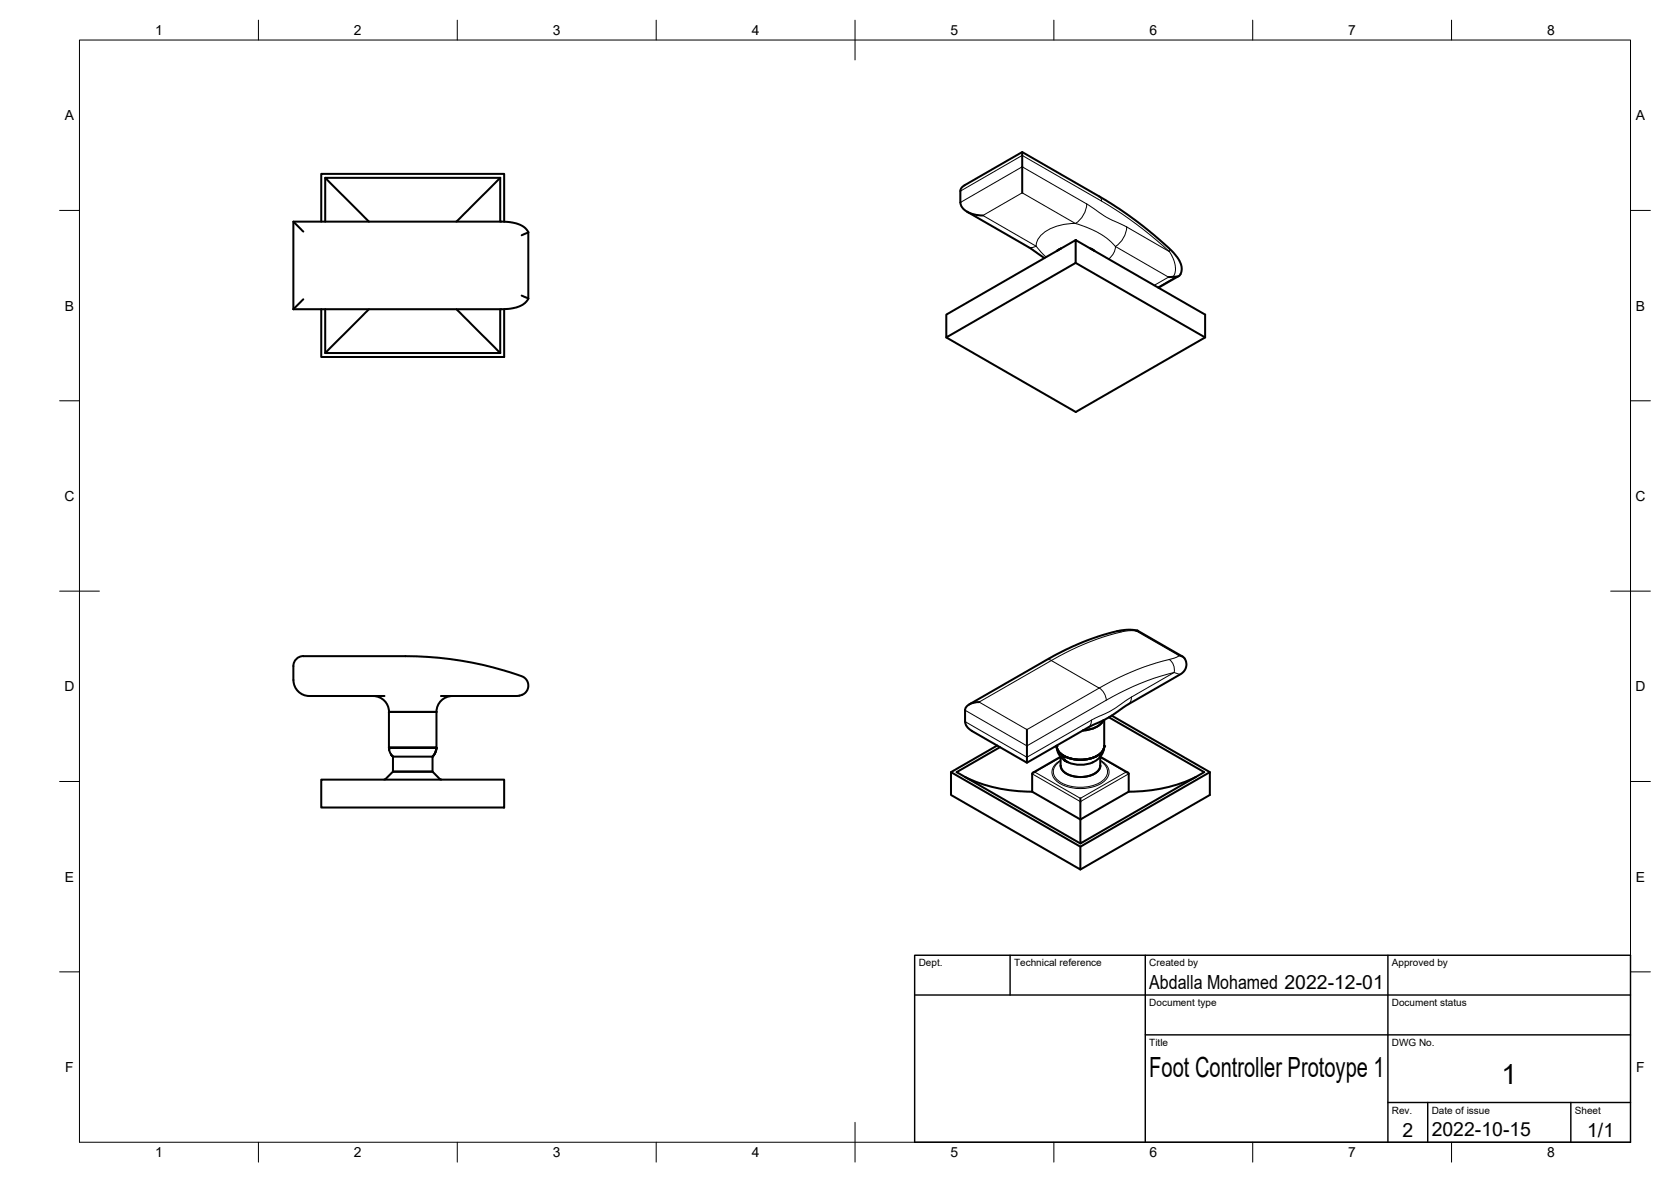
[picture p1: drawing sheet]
<svg xmlns="http://www.w3.org/2000/svg" width="420mm" height="297mm" viewBox="0 0 420 297" stroke-linecap="round" stroke-linejoin="round" font-family="sans-serif">
<!-- layer: Visible -->
<g fill="none" stroke="#000" stroke-width=".51">
<path d="M257 38.2v10.3M73.8 55.7l2.5 2.5M80.8 55.7v-12h46v12M81.8 44.7v11M125.8 44.7l-11 11M125.8 44.7h-44l11 11M125.8 44.7v11M132.8 58.3l-.8-1-1.2-.8-2-.6-2.4-.2h-52.6v22M132.8 58.3l-1.6 .8M132.8 58.4v16.6M241.5 50.9v-3.2l.6-.9 14.9-8.6 22.2 12.9 4.5 2.9 6 4.7a30.8 30.8 0 0 1 6.5 6.3l.9 2-.2 1.6a1.6 1.6 0 0 1-1.9 1h-1.2M241.5 50.9a3.5 3.5 0 0 0 2.8 2.8l2.9 .5"/>
<path d="M243.1 53.2l15.4 8.8 4.1 2.9M76.3 75.2l-2.5 2.5M81.8 77.7v11M92.8 77.7l-11 11h44M114.8 77.7l11 11M125.8 77.7v11M126.8 77.7v12h-46v-12M131.2 74.3l1.6 .8M132.8 75.1l-.8 1-1.2 .8-2 .6-2.4 .2h-52.6M266.8 62.5l-1 .5M270.5 60.3v5.8l-32.6 18.7v-5.7l32.6-18.8 32.5 18.8v5.7l-32.5 18.7-32.6-18.7M270.5 66.1l32.5 18.7"/>
<path d="M274.2 62.5l1 .5M296.4 69.4l-5.1 2.9M285.7 158.6l.4-.1 11.2 6.5M286 158.5l-2.5-.2a52 52 0 0 0-18.2 6.3l-21.6 12.4M73.8 170.9v-3.5a2.48 2.48 0 0 1 2.5-2.5h25.6a87 87 0 0 1 28.8 4.9l1 .4 .7 .7 .4 .8v1l-.3 .8-.6 .7-.9 .5-1.2 .2M73.8 170.9a4 4 0 0 0 4 4h18.9M93.8 174.9a4 4 0 0 1 4 4M97.8 178.9h11.9M97.8 178.9v9h11.9v-9M110.9 174.9h18.9M113.8 174.9a4 4 0 0 0-4.1 4M246.2 176.4a3.7 3.7 0 0 0-3.5 1.6v3.3"/>
<path d="M279.5 179.8l24.7 14.2v5.8l-32.5 18.7M296.4 164.7h.1a2.35 2.35 0 0 1 1.3 3.9l-1.1 .9-13.4 7.7-4.7 3.2-5 2.4-15.4 8.9-14.4-8.4-.9-1.1-.2-.9M80.8 195.9h46v7h-46zM97.8 188.1v.3M97.8 187.9h11.9zM97.8 187.9v.1M97.8 188l.5 1.6M98.3 189.6l.5 .5M98.8 190.1h.1M98.8 190.1h10M98.8 190.1v3.8h10v-3.8M108.8 190.1h.1"/>
<path d="M109.7 188.1l-.1 .9-.8 1.1M109.7 187.9v.2M109.7 188.1l-.3 1.1-.6 .9M110.6 195.8l-1.8-1.9h-10l-1.9 1.9-.3 .1M110.6 195.8l.4 .1M239.1 194v5.8l32.6 18.7v-5.7M242.6 195.2a37.6 37.6 0 0 0 16.9 3.8M250.7 187.4l-11.6 6.6 32.6 18.8 32.5-18.8M251.5 187.8l-11 6.2 31.2 18M258.2 183.4v8.3M259.5 199l12.2 6.9v-5.3M259.5 194.5v4.5"/>
<path d="M260.2 194l-.3 .1-.4 .4M265.7 187.5l.2 1.3 .5 1 .7 .8 1.3 .9M265.7 187.4v.1M265.7 187.5a3.7 3.7 0 0 0 3 3 8.9 8.9 0 0 0 8.1-1.3l.8-1.1 .1-.6M266.7 190.2v2.2M266.7 190.2l-7 4M267.2 190l.5 .4-.3-.1zM267.6 191l.8 .5zM268.4 191.5a8 8 0 0 0 6.4 .1M276.6 190.2l.1 2.2a3.4 3.4 0 0 1-3.1 2.6 6.7 6.7 0 0 1-6.5-1.5l-.4-1.1M276.6 190.2l7 4M277.5 181a6 6 0 0 1-5.2 2.6"/>
<path d="M277.6 187.5a4.6 4.6 0 0 1-2.9 4.1M277.6 180.9v6.6M278.8 180.3l24 13.7-31.1 18v-6.1l12.1-6.9M283.1 194l.4 .1 .3 .4M283.8 194.5v4.5M300.7 195.2a37.6 37.6 0 0 1-16.9 3.8"/>
</g>
<!-- layer: Visible Narrow -->
<g fill="none" stroke="#000" stroke-width=".25">
<path d="M241.5 48l15.5-8.9 20 11.4a98.2 98.2 0 0 1 17 12.7M241.5 50.9l15.5-9 16.2 9.4M270.4 56.2l2.6 .9 3.1 1.3 2.2 1.5 2.2 2M270.4 56.2l-13.4-7.7-9.9 5.7 13.4 7.7M270.4 56.1a11.9 11.9 0 0 0-9.1 3.5l-.7 1.5-.1 .7M273.2 51.3l1.3 .8a35.7 35.7 0 0 0 8.8 4.9M273.3 51.2a6.3 6.3 0 0 1-2.9 4.9M276.5 49.4l.3 .4 .2 .7M283.3 57l10.7 6.2 1 1.7 .5 1.7v1.5l-.5 1.5M283.3 57a6.3 6.3 0 0 1-2.8 4.9M260.5 61.9l2.6 2.7M260.5 61.8l-1.3 .4-.7-.2"/>
<path d="M280.5 61.9l13.3 7.7-3.6 2.1M280.5 61.9l-.5 1.7-1.2 1.5M294 62.4l.1 .8M295.7 69.5l-4.6 2.7M280.9 158.6l1 .2M246.2 176.4l18.2-10.4 12 6.9-18.2 10.5zM263.1 165.8l.6-.1 .7 .3M264.4 166a55.4 55.4 0 0 1 19.3-7.5l2 .1 10.7 6.1-1.1 .7a66.6 66.6 0 0 0-18.9 7.5M276.4 172.9a3.9 3.9 0 0 1 1.8 3.1M284.5 175.2l-1.3 .8a34 34 0 0 1-8.6 4.9l-.2 .1M284.5 175.2l-.3 1.3-.5 .5M294 165.7a3.2 3.2 0 0 1 1.2 3.3"/>
<path d="M295.2 169a64.2 64.2 0 0 0-17 7l-20 11.4-15.5-8.9M296.7 169.5l-1.5-.5-10.7 6.2M259.5 194.5l12.2 7 12.1-7M266.7 190.3l-6.5 3.7 11.5 6.6 11.4-6.6-6.5-3.7M266.7 191.2a2.91 2.91 0 0 0-1.9 2.9 2.91 2.91 0 0 0 2.1 2.6 10.4 10.4 0 0 0 10.3-.5 2.8 2.8 0 0 0 1.3-2.7 2.8 2.8 0 0 0-1.9-2.3M266.7 191a3 3 0 0 0-1.3 5.1 10.4 10.4 0 0 0 12.5 0 2.81 2.81 0 0 0-.5-4.6l-.7-.5M274.4 181l-16.2 9.3-15.5-9M274.4 181l-.3 1.3-.5 .5"/>
</g>
<!-- layer: Visible -->
<g fill="#000">
<circle cx="265.7" cy="187.5" r=".25"/>
<circle cx="277.6" cy="187.5" r=".25"/>
</g>
<!-- layer: BORDER -->
<g fill="none" stroke="#000" stroke-width=".25">
<path d="M20 10.1h390v276.9h-390zM65 5.1v5M115 5.1v5M165 5.1v5M215 5.1v10M265 5.1v5M315 5.1v5M365 5.1v5M15 52.9h5M410 52.9h5M15 100.7h5M410 100.7h5"/>
<path d="M15 148.6h10M405 148.6h10M15 196.4h5M410 196.4h5M15 244.2h5M410 244.2h5M65 287v5M115 287v5M165 287v5M215 282.1v9.9M265 287v5M315 287v5"/>
<path d="M365 287v5"/>
</g>
<!-- layer: TITLEBLOCK -->
<path d="M230 240.1h180v46.9h-180zM230 250h180M254 240.1v9.9M288 240.1v46.9M349 240.1v46.9M288 260.1h122M349 277.1h61M359 277.1v9.9M395 277.1v9.9" fill="none" stroke="#000" stroke-width=".36"/>
<g font-size="7">
<text x="289" y="270.6">Foot Controller Protoype 1</text>
<text x="377.5" y="272.3">1</text>
</g>
<g font-size="4.9">
<text x="289" y="248.5">Abdalla Mohamed 2022-12-01</text>
<text x="352.6" y="285.7">2</text>
<text x="360" y="285.5">2022-10-15</text>
<text x="399.1" y="285.7">1/1</text>
</g>
<g font-size="3.5">
<text x="39" y="8.8">1</text>
<text x="89" y="8.8">2</text>
<text x="139" y="8.8">3</text>
<text x="189" y="8.8">4</text>
<text x="239" y="8.8">5</text>
<text x="289" y="8.8">6</text>
<text x="339" y="8.8">7</text>
<text x="389" y="8.8">8</text>
<text x="16.3" y="30.2">A</text>
<text x="411.3" y="30.2">A</text>
<text x="16.3" y="78">B</text>
<text x="411.3" y="78">B</text>
<text x="16.2" y="125.9">C</text>
<text x="411.2" y="125.9">C</text>
<text x="16.2" y="173.7">D</text>
<text x="411.2" y="173.7">D</text>
<text x="16.3" y="221.6">E</text>
<text x="411.3" y="221.6">E</text>
<text x="16.4" y="269.4">F</text>
<text x="411.4" y="269.4">F</text>
<text x="39" y="290.8">1</text>
<text x="89" y="290.8">2</text>
<text x="139" y="290.8">3</text>
<text x="189" y="290.8">4</text>
<text x="239" y="290.8">5</text>
<text x="289" y="290.8">6</text>
<text x="339" y="290.8">7</text>
<text x="389" y="290.8">8</text>
</g>
<g font-size="2.5">
<text x="231" y="242.9">Dept.</text>
<text x="255" y="242.9">Technical reference</text>
<text x="289" y="242.9">Created by</text>
<text x="350" y="242.9">Approved by</text>
<text x="289" y="252.8">Document type</text>
<text x="350" y="252.8">Document status</text>
<text x="289" y="262.9">Title</text>
<text x="350" y="262.9">DWG No.</text>
<text x="350" y="279.9">Rev.</text>
<text x="360" y="279.9">Date of issue</text>
<text x="396" y="279.9">Sheet</text>
</g>
</svg>
